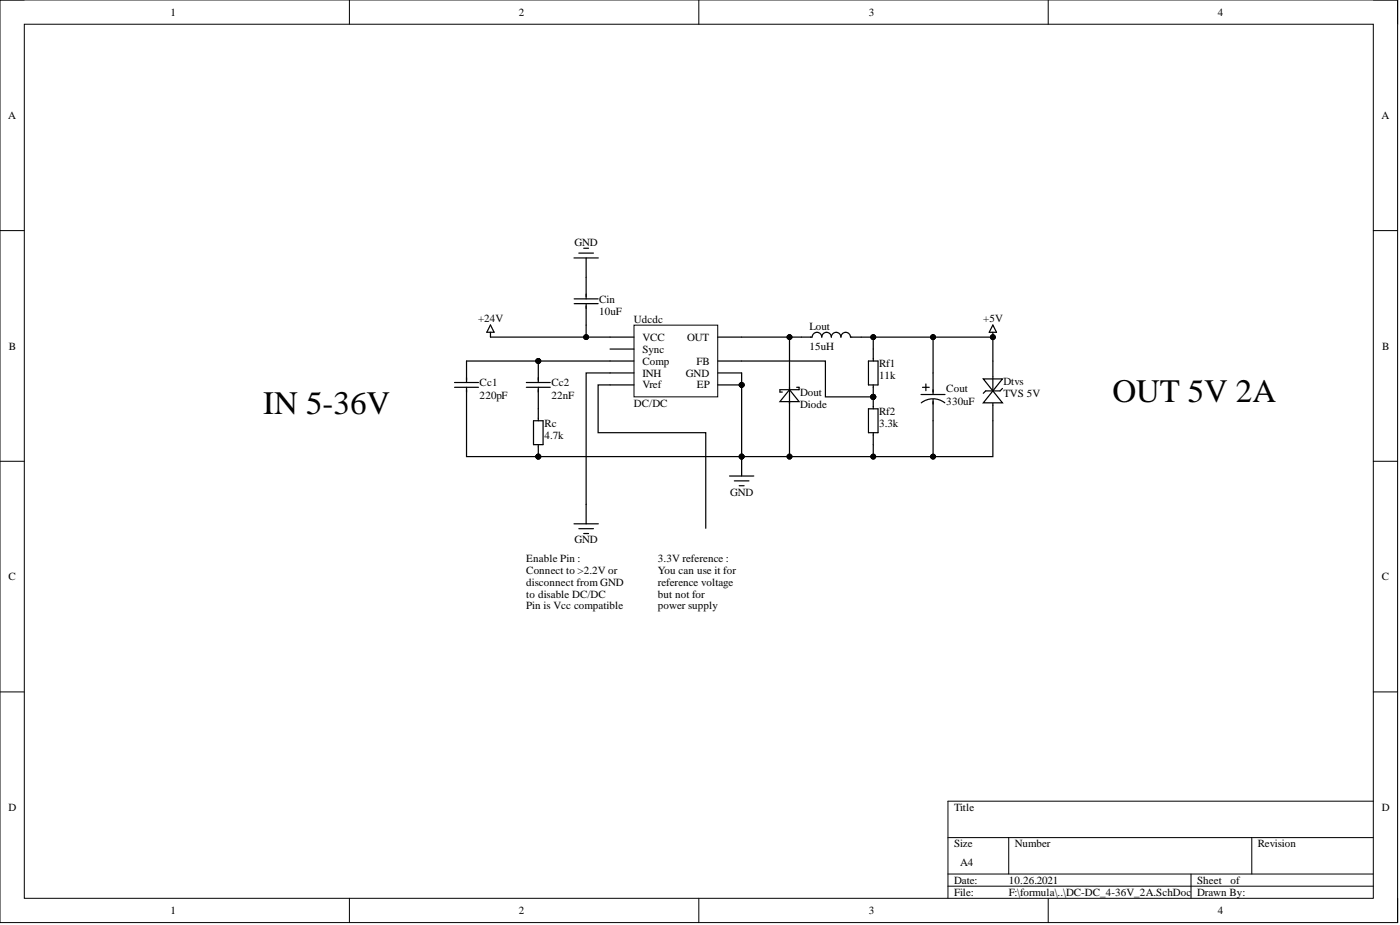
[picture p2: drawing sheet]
<svg xmlns="http://www.w3.org/2000/svg" width="292mm" height="193mm" viewBox="0 0 292 193" stroke-linecap="round" stroke-linejoin="round" font-family="sans-serif">
<g fill="none" stroke="#000" stroke-width=".21">
<path d="M0 0h291.6v192.5h-291.6zM0 0h5.1M72.9 0v5.1M145.8 0v5.1M218.7 0v5.1M286.5 0h5.1v5.1M5.1 5.1h281.4v182.3h-281.4zM0 48.1h5.1M286.5 48.1h5.1M0 96.2h5.1M286.5 96.2h5.1M0 144.3h5.1"/>
<path d="M286.5 144.3h5.1M197.8 174.7h88.7M210.5 174.7v7.6M261.2 174.7v7.6M286.5 167.1h-88.7v20.3M72.9 187.4v5.1M145.8 187.4v5.1M197.8 182.3h88.7M197.8 184.9h88.7M218.7 187.4v5.1M248.5 182.3v5.1M291.6 187.4v5.1"/>
<circle cx="207.2" cy="70.3" r=".51"/>
<circle cx="154.7" cy="95.3" r=".51"/>
</g>
<g fill="none" stroke="#000" stroke-width=".25">
<path d="M119.8 53.8h5M120.8 52.8h3M121.8 51.8h1M122.3 53.8v8.6M94.8 79.8h5M97.3 75.3v4.5M102.3 67.8l.8 1.5h-1.5zM102.3 69.3v1M109.8 79.8h5M119.8 63.3h5M119.8 62.4h5M122.3 63.3v4.5"/>
<path d="M167.2 70.3h2.2M169.5 70.3a1 1 0 0 1 1-1 1 1 0 0 1 1 1 1 1 0 0 1 1-1 1 1 0 0 1 1 1 1 1 0 0 1 .9-1 1 1 0 0 1 1 1 1 1 0 0 1 1-1 1 1 0 0 1 1 1h2.3M194.7 77.8v4.5M207.2 67.8l.7 1.5h-1.5zM207.2 69.3v1M207.2 75.3v3.2M94.8 80.8h5M97.3 80.8v4.5M109.8 80.8h5M112.3 80.8v4.5M152.2 99.3h5.1M154.7 95.3v4"/>
<path d="M192.2 82.3h5M192.2 84a4 4 0 0 1 4.9 0M192.5 80.8h1.4M193.2 80.1v1.4M194.7 83.3v4.5M207.2 84.6v3.2M119.8 109.3h5M120.8 110.3h3M121.8 111.3h1M122.3 105.2v4.1M153.2 100.3h3.1M154.2 101.3h1"/>
</g>
<g fill="#000">
<circle cx="207.2" cy="70.3" r=".51"/>
<circle cx="154.7" cy="95.3" r=".51"/>
</g>
<path d="M205.2 79h4l-2 2.6z" fill="#fff"/>
<path d="M205.2 79h4l-2 2.6zM207.2 78.6v5.9M209.2 81l-.5 .6h-3l-.5 .4" fill="none" stroke="#000" stroke-width=".25"/>
<path d="M207.2 81.6l2 2.4h-4z" fill="#fff"/>
<path d="M182.2 72.8v2.5M164.7 83.8v4M181.2 80.3v-5h2v5M181.2 85.3h2v5h-2zM182.2 82.8v2.5M182.2 90.3v2.5M207.2 81.6l2 2.4h-4z" fill="none" stroke="#000" stroke-width=".25"/>
<path d="M164.7 81.3l2 2.5h-4z" fill="#fff"/>
<path d="M164.7 81.3l2 2.5h-4zM164.7 80.8v3.5" fill="none" stroke="#000" stroke-width=".25"/>
<path d="M132.3 67.8h17.4v15h-17.4z" fill-rule="evenodd" fill="#fff"/>
<g fill="none" stroke="#000" stroke-width=".21">
<path d="M132.3 67.8h17.4v15h-17.4z"/>
<circle cx="122.3" cy="70.3" r=".51"/>
<circle cx="164.7" cy="70.3" r=".51"/>
<circle cx="182.2" cy="70.3" r=".51"/>
<circle cx="194.7" cy="70.3" r=".51"/>
<circle cx="207.2" cy="70.3" r=".51"/>
<circle cx="154.7" cy="95.3" r=".51"/>
<circle cx="164.7" cy="95.3" r=".51"/>
<circle cx="182.2" cy="95.3" r=".51"/>
<circle cx="194.7" cy="95.3" r=".51"/>
</g>
<g fill="none" stroke="#000" stroke-width=".25">
<path d="M97.3 75.3h35M102.3 70.3h30M122.3 67.8v2.5M127.3 72.8h5M132.3 77.8h-10v27.4M149.7 77.8h5v17.5h-57.4v-10M149.7 75.3h22.5v7.5h10M149.7 70.3h17.5M164.7 70.3v7.5M179.7 70.3h15v7.5M182.2 70.3v2.5M194.7 70.3h12.5v5"/>
<path d="M111.3 92.8v-5h2v5M112.3 85.3v2.5M132.3 80.3h-7.5v10h22.4v19.9M149.7 80.3h5M164.7 87.8v7.5h-10M164.7 95.3h17.5M194.7 87.8v7.5h-12.5v-2.5M207.2 87.8v7.5h-12.5"/>
</g>
<g fill="#000">
<circle cx="122.3" cy="70.3" r=".51"/>
<circle cx="164.7" cy="70.3" r=".51"/>
<circle cx="182.2" cy="70.3" r=".51"/>
<circle cx="194.7" cy="70.3" r=".51"/>
<circle cx="207.2" cy="70.3" r=".51"/>
<circle cx="154.7" cy="95.3" r=".51"/>
<circle cx="164.7" cy="95.3" r=".51"/>
<circle cx="182.2" cy="95.3" r=".51"/>
<circle cx="194.7" cy="95.3" r=".51"/>
</g>
<g font-size="6.8">
<text x="232.1" y="83.8">OUT 5V 2A</text>
<text x="54.9" y="86.3">IN 5-36V</text>
</g>
<g font-size="4.9">
<text x="111.8" y="78.2">PICc202</text>
<text x="164" y="80.7">PIDout02</text>
</g>
<text font-size="3.2" x="111.8" y="95">PIRc01</text>
<text font-size="2.8" x="181.7" y="82.4">PIRf101</text>
<g font-size="2.3">
<text x="35.6" y="3.3">1</text>
<text x="108.3" y="3.3">2</text>
<text x="181.3" y="3.3">3</text>
<text x="254.1" y="3.3">4</text>
<text x="1.7" y="24.8">A</text>
<text x="288.2" y="24.8">A</text>
<text x="119.9" y="51.3">GND</text>
<text x="125" y="63.1">Cin</text>
<text x="125" y="65.7">10uF</text>
<text x="99.7" y="67.3">+24V</text>
<text x="132.3" y="67.4">Udcdc</text>
<text x="134.1" y="71.1">VCC</text>
<text x="143.4" y="71.1">OUT</text>
<text x="168.9" y="68.8">Lout</text>
<text x="205.1" y="67.3">+5V</text>
<text x="1.9" y="72.9">B</text>
<text x="134.1" y="73.6">Sync</text>
<text x="134.1" y="76.1">Comp</text>
<text x="145.3" y="76.1">FB</text>
<text x="168.9" y="73.1">15uH</text>
<text x="183.4" y="76.6">Rf1</text>
<text x="288.4" y="72.9">B</text>
<text x="100.1" y="80.6">Cc1</text>
<text x="100.1" y="83.1">220pF</text>
<text x="115" y="80.6">Cc2</text>
<text x="115" y="83.1">22nF</text>
<text x="134.1" y="81">Vref</text>
<text x="134.1" y="78.6">INH</text>
<text x="143.1" y="78.6">GND</text>
<text x="145.4" y="81">EP</text>
<text x="166.9" y="82.6">Dout</text>
<text x="183.4" y="79.1">11k</text>
<text x="197.4" y="81.9">Cout</text>
<text x="209.4" y="80.4">Dtvs</text>
<text x="209.4" y="82.9">TVS 5V</text>
<text x="113.6" y="89.1">Rc</text>
<text x="132.3" y="84.8">DC/DC</text>
<text x="166.9" y="85.1">Diode</text>
<text x="183.4" y="86.6">Rf2</text>
<text x="183.4" y="89.1">3.3k</text>
<text x="197.4" y="84.4">330uF</text>
<text x="113.6" y="91.6">4.7k</text>
<text x="152.3" y="103.4">GND</text>
<text x="119.9" y="113.4">GND</text>
<text x="109.8" y="117.2">Enable Pin :</text>
<text x="109.8" y="119.7">Connect to &gt;2.2V or</text>
<text x="137.3" y="117.2">3.3V reference :</text>
<text x="137.3" y="119.7">You can use it for</text>
<text x="1.8" y="121">C</text>
<text x="109.8" y="122.1">disconnect from GND</text>
<text x="109.8" y="124.7">to disable DC/DC</text>
<text x="137.3" y="122.1">reference voltage</text>
<text x="137.3" y="124.7">but not for</text>
<text x="288.3" y="121">C</text>
<text x="109.8" y="127.1">Pin is Vcc compatible</text>
<text x="137.3" y="127.1">power supply</text>
<text x="1.8" y="169.2">D</text>
<text x="199.1" y="169.2">Title</text>
<text x="288.3" y="169.2">D</text>
<text x="199.1" y="176.8">Size</text>
<text x="211.7" y="176.8">Number</text>
<text x="262.4" y="176.8">Revision</text>
<text x="199.1" y="184.4">Date:</text>
<text x="200.3" y="180.6">A4</text>
<text x="210.5" y="184.4">10.26.2021</text>
<text x="249.8" y="184.4">Sheet</text>
<text x="256.8" y="184.4">of</text>
<text x="35.6" y="190.7">1</text>
<text x="108.3" y="190.7">2</text>
<text x="181.3" y="190.7">3</text>
<text x="199.1" y="186.9">File:</text>
<text x="210.5" y="186.9">F:\formula\..\DC-DC_4-36V_2A.SchDoc</text>
<text x="249.8" y="186.9">Drawn By:</text>
<text x="254.1" y="190.7">4</text>
</g>
<text font-size="1.1" x="149.2" y="80.5">PIUdcdc0A</text>
</svg>
